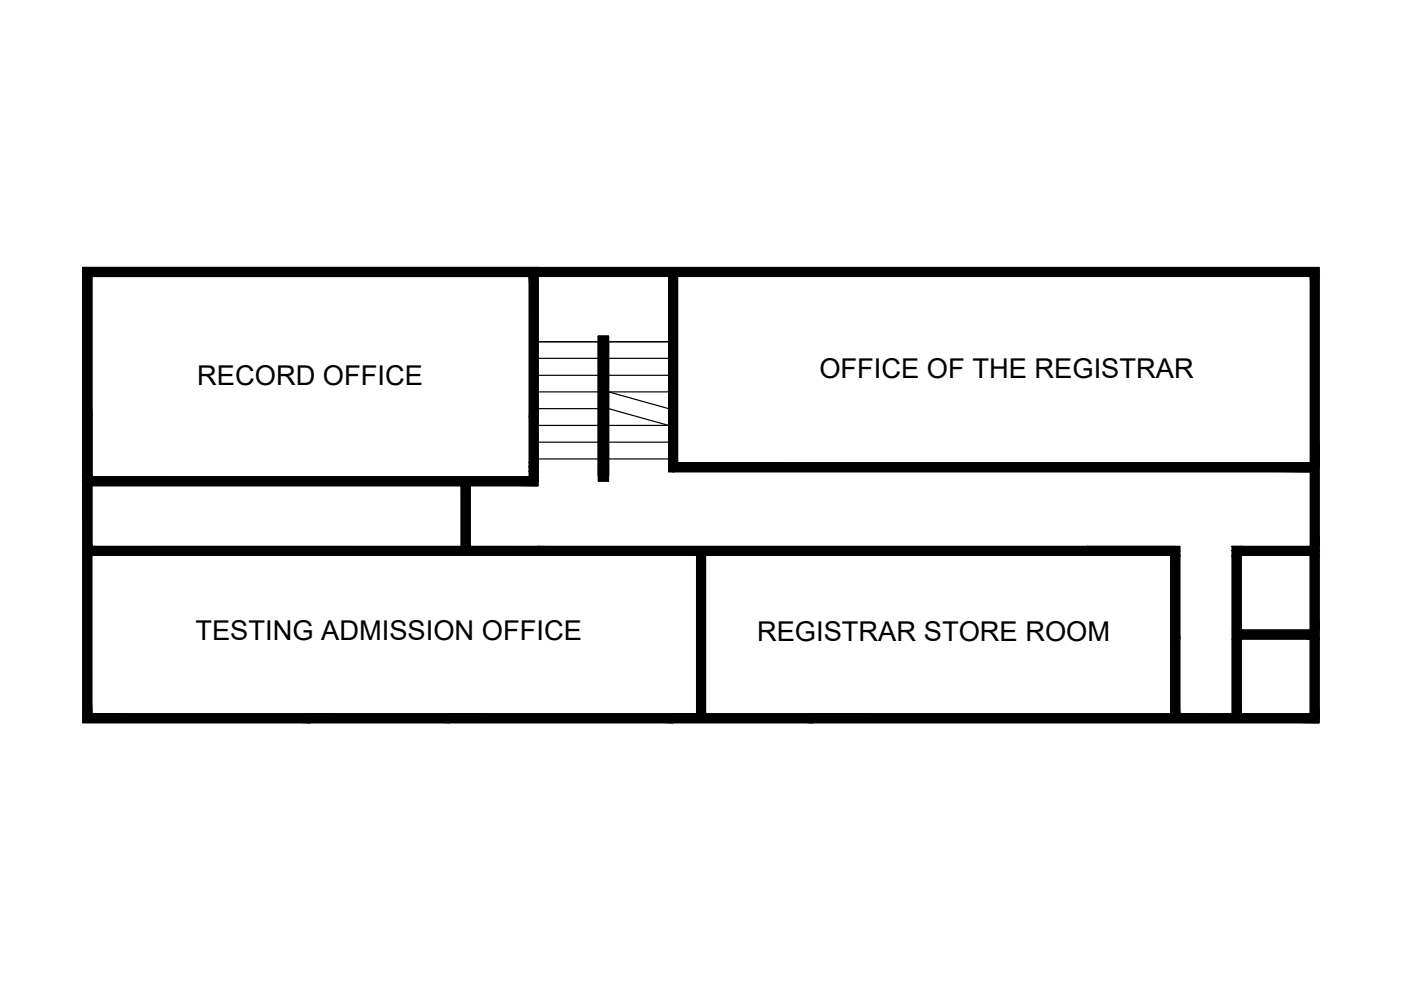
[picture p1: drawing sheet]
<svg xmlns="http://www.w3.org/2000/svg" width="297mm" height="210mm" viewBox="0 0 297 210" stroke-linecap="round" stroke-linejoin="round" font-family="sans-serif">
<!-- layer: 0 -->
<g fill="none" stroke="#000" stroke-width=".25">
<path d="M17.6 56.7h262.1v96.5h-107.4v-1.9h105.5v-92.7h-258.3v92.7h46.2v1.9h-48.1zM17.6 56.7h96.5v46.3h-96.5zM18.5 57.6h26.6v1M18.5 57.6h94.6v44.4h-94.6zM19.5 58.6h92.7v42.5h-92.7zM114.1 58.6v43.4M141.8 58.6v41.4h136M143.7 58.6v39.5h134.1M231.4 57.6h-118.3v44.4v-43.4M239.3 58.6v-1h-46.3v1v-1h-50.3v41.4h50.3h-50.3v-40.4v41.4M239.3 57.6h39.5v94.7h-47.4M19.5 88.2v27.7"/>
<path d="M113.1 99v-41.4h29.6v41.4h136.1M18.5 116.8v35.5h47.2h-47.2v-94.7h260.3v94.7h-106.5M19.5 115.9h94.6v1.9h-94.6zM97.8 101.1v16.7M99.7 101.1v16.7M114.1 116.8h136M114.1 115.9h135.1M114.1 117.8h135.1M147.7 117.8v33.5M148.6 117.8v33.5M149.6 117.8v33.5M248.2 116.8v35.5"/>
<path d="M249.2 116.8v35.5M250.1 117.8h-19.6v-1.9h19.6v36.4M261.3 115.9h16.5v1.9h-16.5M261.3 115.9h1.8v35.4h-1.8zM261.3 116.8h17.5M277.8 117.8v33.5M261.3 133.6h16.5M261.3 135.5h16.5M65.7 151.3h29.6v1.9h-29.6zM95.3 152.3h47.4M95.3 151.3h47.4v1.9h-47.4zM142.7 151.3h29.6v1.9h-29.6z"/>
</g>
<!-- layer: hatches -->
<g fill="#000" stroke="#000" stroke-width=".21">
<path d="M261.3 115.9v.9zM261.3 116.8v1zM261.3 117.8v15.8zM263.1 115.9v.9zM263.1 116.8v1zM263.1 117.8v15.8zM261.3 133.6v1.9zM263.1 133.6v1.9z"/>
<path d="M17.6 57.6l.9 1v-1zM17.6 57.6l.9 1h-.9z"/>
<path d="M17.6 58.6l.9 42.5v-42.5zM17.6 58.6l.9 42.5h-.9z"/>
<path d="M18.5 58.6l1 29.6v-29.6zM18.5 58.6l1 29.6h-1z"/>
<path d="M18.5 57.6l26.6 1v-1zM18.5 57.6l26.6 1h-26.6z"/>
<path d="M45.1 57.6l68 1v-1zM45.1 57.6l68 1h-68z"/>
<path d="M112.2 58.6l.9 29.6v-29.6zM112.2 58.6l.9 29.6h-.9z"/>
<path d="M113.1 57.6l1 1v-1zM113.1 57.6l1 1h-1z"/>
<path d="M17.6 56.7l96.5 .9v-.9zM17.6 56.7l96.5 .9h-96.5z"/>
<path d="M113.1 58.6l1 29.6v-29.6zM113.1 58.6l1 29.6h-1z"/>
<path d="M114.1 57.6l28.6 1v-1zM114.1 57.6l28.6 1h-28.6z"/>
<path d="M141.8 58.6l.9 40.4v-40.4zM141.8 58.6l.9 40.4h-.9z"/>
<path d="M142.7 58.6l1 39.5v-39.5zM142.7 58.6l1 39.5h-1z"/>
<path d="M142.7 57.6l50.3 1v-1zM142.7 57.6l50.3 1h-50.3z"/>
<path d="M193 57.6l46.3 1v-1zM193 57.6l46.3 1h-46.3z"/>
<path d="M239.3 57.6l39.5 1v-1zM239.3 57.6l39.5 1h-39.5z"/>
<path d="M277.8 58.6l1 40.4v-40.4zM277.8 58.6l1 40.4h-1z"/>
<path d="M114.1 56.7l165.6 .9v-.9zM114.1 56.7l165.6 .9h-165.6z"/>
<path d="M278.8 57.6l.9 1v-1zM278.8 57.6l.9 1h-.9z"/>
<path d="M278.8 58.6l.9 40.4v-40.4zM278.8 58.6l.9 40.4h-.9z"/>
<path d="M126.9 71.3l2.1 30.7v-30.7zM126.9 71.3l2.1 30.7h-2.1z"/>
<path d="M18.5 88.2l1 12.9v-12.9zM18.5 88.2l1 12.9h-1z"/>
<path d="M112.2 88.2l.9 9.9v-9.9zM112.2 88.2l.9 9.9h-.9z"/>
<path d="M112.2 98.1l.9 .9v-.9zM112.2 98.1l.9 .9h-.9z"/>
<path d="M112.2 99l.9 1v-1zM112.2 99l.9 1h-.9z"/>
<path d="M113.1 88.2l1 9.9v-9.9zM113.1 88.2l1 9.9h-1z"/>
<path d="M113.1 98.1l1 .9v-.9zM113.1 98.1l1 .9h-1z"/>
<path d="M113.1 99l1 1v-1zM113.1 99l1 1h-1z"/>
<path d="M141.8 99l.9 1v-1zM141.8 99l.9 1h-.9z"/>
<path d="M142.7 98.1l135.1 .9v-.9zM142.7 98.1l135.1 .9h-135.1z"/>
<path d="M142.7 99l135.1 1v-1zM142.7 99l135.1 1h-135.1z"/>
<path d="M277.8 99l1 16.9v-16.9zM277.8 99l1 16.9h-1z"/>
<path d="M278.8 99l.9 16.9v-16.9zM278.8 99l.9 16.9h-.9z"/>
<path d="M17.6 101.1l.9 .9v-.9zM17.6 101.1l.9 .9h-.9z"/>
<path d="M17.6 102l.9 1v-1zM17.6 102l.9 1h-.9z"/>
<path d="M17.6 103l.9 48.3v-48.3zM17.6 103l.9 48.3h-.9z"/>
<path d="M18.5 101.1l1 .9v-.9zM18.5 101.1l1 .9h-1z"/>
<path d="M18.5 102l1 1v-1zM18.5 102l1 1h-1z"/>
<path d="M18.5 103l1 12.9v-12.9zM18.5 103l1 12.9h-1z"/>
<path d="M18.5 115.9l1 .9v-.9zM18.5 115.9l1 .9h-1z"/>
<path d="M18.5 116.8l1 1v-1zM18.5 116.8l1 1h-1z"/>
<path d="M18.5 117.8l1 33.5v-33.5zM18.5 117.8l1 33.5h-1z"/>
<path d="M19.5 115.9l78.3 .9v-.9zM19.5 115.9l78.3 .9h-78.3z"/>
<path d="M19.5 116.8l78.3 1v-1zM19.5 116.8l78.3 1h-78.3z"/>
<path d="M97.8 103l1.9 12.9v-12.9zM97.8 103l1.9 12.9h-1.9z"/>
<path d="M97.8 115.9l1.9 .9v-.9zM97.8 115.9l1.9 .9h-1.9z"/>
<path d="M97.8 116.8l1.9 1v-1zM97.8 116.8l1.9 1h-1.9z"/>
<path d="M112.2 100l.9 1.1v-1.1zM112.2 100l.9 1.1h-.9z"/>
<path d="M19.5 101.1l93.6 .9v-.9zM19.5 101.1l93.6 .9h-93.6z"/>
<path d="M113.1 100l1 1.1v-1.1zM113.1 100l1 1.1h-1z"/>
<path d="M113.1 101.1l1 .9v-.9zM113.1 101.1l1 .9h-1z"/>
<path d="M19.5 102l94.6 1v-1zM19.5 102l94.6 1h-94.6z"/>
<path d="M99.7 115.9l14.4 .9v-.9zM99.7 115.9l14.4 .9h-14.4z"/>
<path d="M99.7 116.8l14.4 1v-1zM99.7 116.8l14.4 1h-14.4z"/>
<path d="M147.7 117.8l.9 33.5v-33.5zM147.7 117.8l.9 33.5h-.9z"/>
<path d="M148.6 117.8l1 33.5v-33.5zM148.6 117.8l1 33.5h-1z"/>
<path d="M114.1 115.9l116.4 .9v-.9zM114.1 115.9l116.4 .9h-116.4z"/>
<path d="M114.1 116.8l116.4 1v-1zM114.1 116.8l116.4 1h-116.4z"/>
<path d="M230.5 116.8l17.7 1v-1zM230.5 116.8l17.7 1h-17.7z"/>
<path d="M248.2 116.8l1 1v-1zM248.2 116.8l1 1h-1z"/>
<path d="M248.2 117.8l1 17.7v-17.7zM248.2 117.8l1 17.7h-1z"/>
<path d="M230.5 115.9l19.6 .9v-.9zM230.5 115.9l19.6 .9h-19.6z"/>
<path d="M249.2 116.8l.9 1v-1zM249.2 116.8l.9 1h-.9z"/>
<path d="M249.2 117.8l.9 17.7v-17.7zM249.2 117.8l.9 17.7h-.9z"/>
<path d="M261.3 115.9l1.8 .9v-.9zM261.3 115.9l1.8 .9h-1.8z"/>
<path d="M261.3 116.8l1.8 1v-1zM261.3 116.8l1.8 1h-1.8z"/>
<path d="M261.3 117.8l1.8 33.5v-33.5zM261.3 117.8l1.8 33.5h-1.8z"/>
<path d="M263.1 115.9l14.7 .9v-.9zM263.1 115.9l14.7 .9h-14.7z"/>
<path d="M263.1 116.8l14.7 1v-1zM263.1 116.8l14.7 1h-14.7z"/>
<path d="M277.8 115.9l1 .9v-.9zM277.8 115.9l1 .9h-1z"/>
<path d="M277.8 116.8l1 1v-1zM277.8 116.8l1 1h-1z"/>
<path d="M277.8 117.8l1 15.8v-15.8zM277.8 117.8l1 15.8h-1z"/>
<path d="M278.8 115.9l.9 .9v-.9zM278.8 115.9l.9 .9h-.9z"/>
<path d="M278.8 116.8l.9 1v-1zM278.8 116.8l.9 1h-.9z"/>
<path d="M278.8 117.8l.9 15.8v-15.8zM278.8 117.8l.9 15.8h-.9z"/>
<path d="M248.2 135.5l1 15.8v-15.8zM248.2 135.5l1 15.8h-1z"/>
<path d="M249.2 135.5l.9 15.8v-15.8zM249.2 135.5l.9 15.8h-.9z"/>
<path d="M261.3 135.5l1.8 15.8v-15.8zM261.3 135.5l1.8 15.8h-1.8z"/>
<path d="M263.1 133.6l14.7 1.9v-1.9zM263.1 133.6l14.7 1.9h-14.7z"/>
<path d="M277.8 133.6l1 1.9v-1.9zM277.8 133.6l1 1.9h-1z"/>
<path d="M277.8 135.5l1 15.8v-15.8zM277.8 135.5l1 15.8h-1z"/>
<path d="M278.8 133.6l.9 1.9v-1.9zM278.8 133.6l.9 1.9h-.9z"/>
<path d="M278.8 135.5l.9 16.8v-16.8zM278.8 135.5l.9 16.8h-.9z"/>
<path d="M17.6 151.3l.9 1v-1zM17.6 151.3l.9 1h-.9z"/>
<path d="M18.5 151.3l47.2 1v-1zM18.5 151.3l47.2 1h-47.2z"/>
<path d="M17.6 152.3l48.1 .9v-.9zM17.6 152.3l48.1 .9h-48.1z"/>
<path d="M65.7 151.3l29.6 1v-1zM65.7 151.3l29.6 1h-29.6z"/>
<path d="M65.7 152.3l29.6 .9v-.9zM65.7 152.3l29.6 .9h-29.6z"/>
<path d="M95.3 151.3l47.4 1v-1zM95.3 151.3l47.4 1h-47.4z"/>
<path d="M95.3 152.3l47.4 .9v-.9zM95.3 152.3l47.4 .9h-47.4z"/>
<path d="M142.7 151.3l29.6 1v-1zM142.7 151.3l29.6 1h-29.6z"/>
<path d="M142.7 152.3l29.6 .9v-.9zM142.7 152.3l29.6 .9h-29.6z"/>
<path d="M172.3 151.3l75.9 1v-1zM172.3 151.3l75.9 1h-75.9z"/>
<path d="M248.2 151.3l1 1v-1zM248.2 151.3l1 1h-1z"/>
<path d="M249.2 151.3l.9 1v-1zM249.2 151.3l.9 1h-.9z"/>
<path d="M250.1 151.3l28.7 1v-1zM250.1 151.3l28.7 1h-28.7z"/>
<path d="M172.3 152.3l107.4 .9v-.9zM172.3 152.3l107.4 .9h-107.4z"/>
</g>
<g fill="none" stroke="#000" stroke-width=".25">
<path d="M114.1 72.5h12.8v28.3v-29.5h2.1v29.5v-28.3h12.8h-12.8M114.1 79.6h12.8M114.1 76h12.8M126.9 71.3h2.1v30.7h-2.1zM129 79.6h12.8M129 76h12.8M114.1 97.3h12.8M114.1 93.8h12.8M114.1 90.2h12.8M114.1 86.6h12.8M114.1 83.1h12.8M129 86.6h.1"/>
<path d="M129 83.1l12.8 3.5v3.6l-12.8-3.6zM129 97.3h12.8M129 93.8h12.8M129 90.2h12.8M129 83.1h12.8M142.7 99v1"/>
</g>
<g font-size="5.8">
<text x="41.8" y="81.6">RECORD OFFICE</text>
<text x="173.7" y="80.2">OFFICE OF THE REGISTRAR</text>
<text x="41.4" y="135.7">TESTING ADMISSION OFFICE</text>
<text x="160.5" y="136">REGISTRAR STORE ROOM</text>
</g>
</svg>
